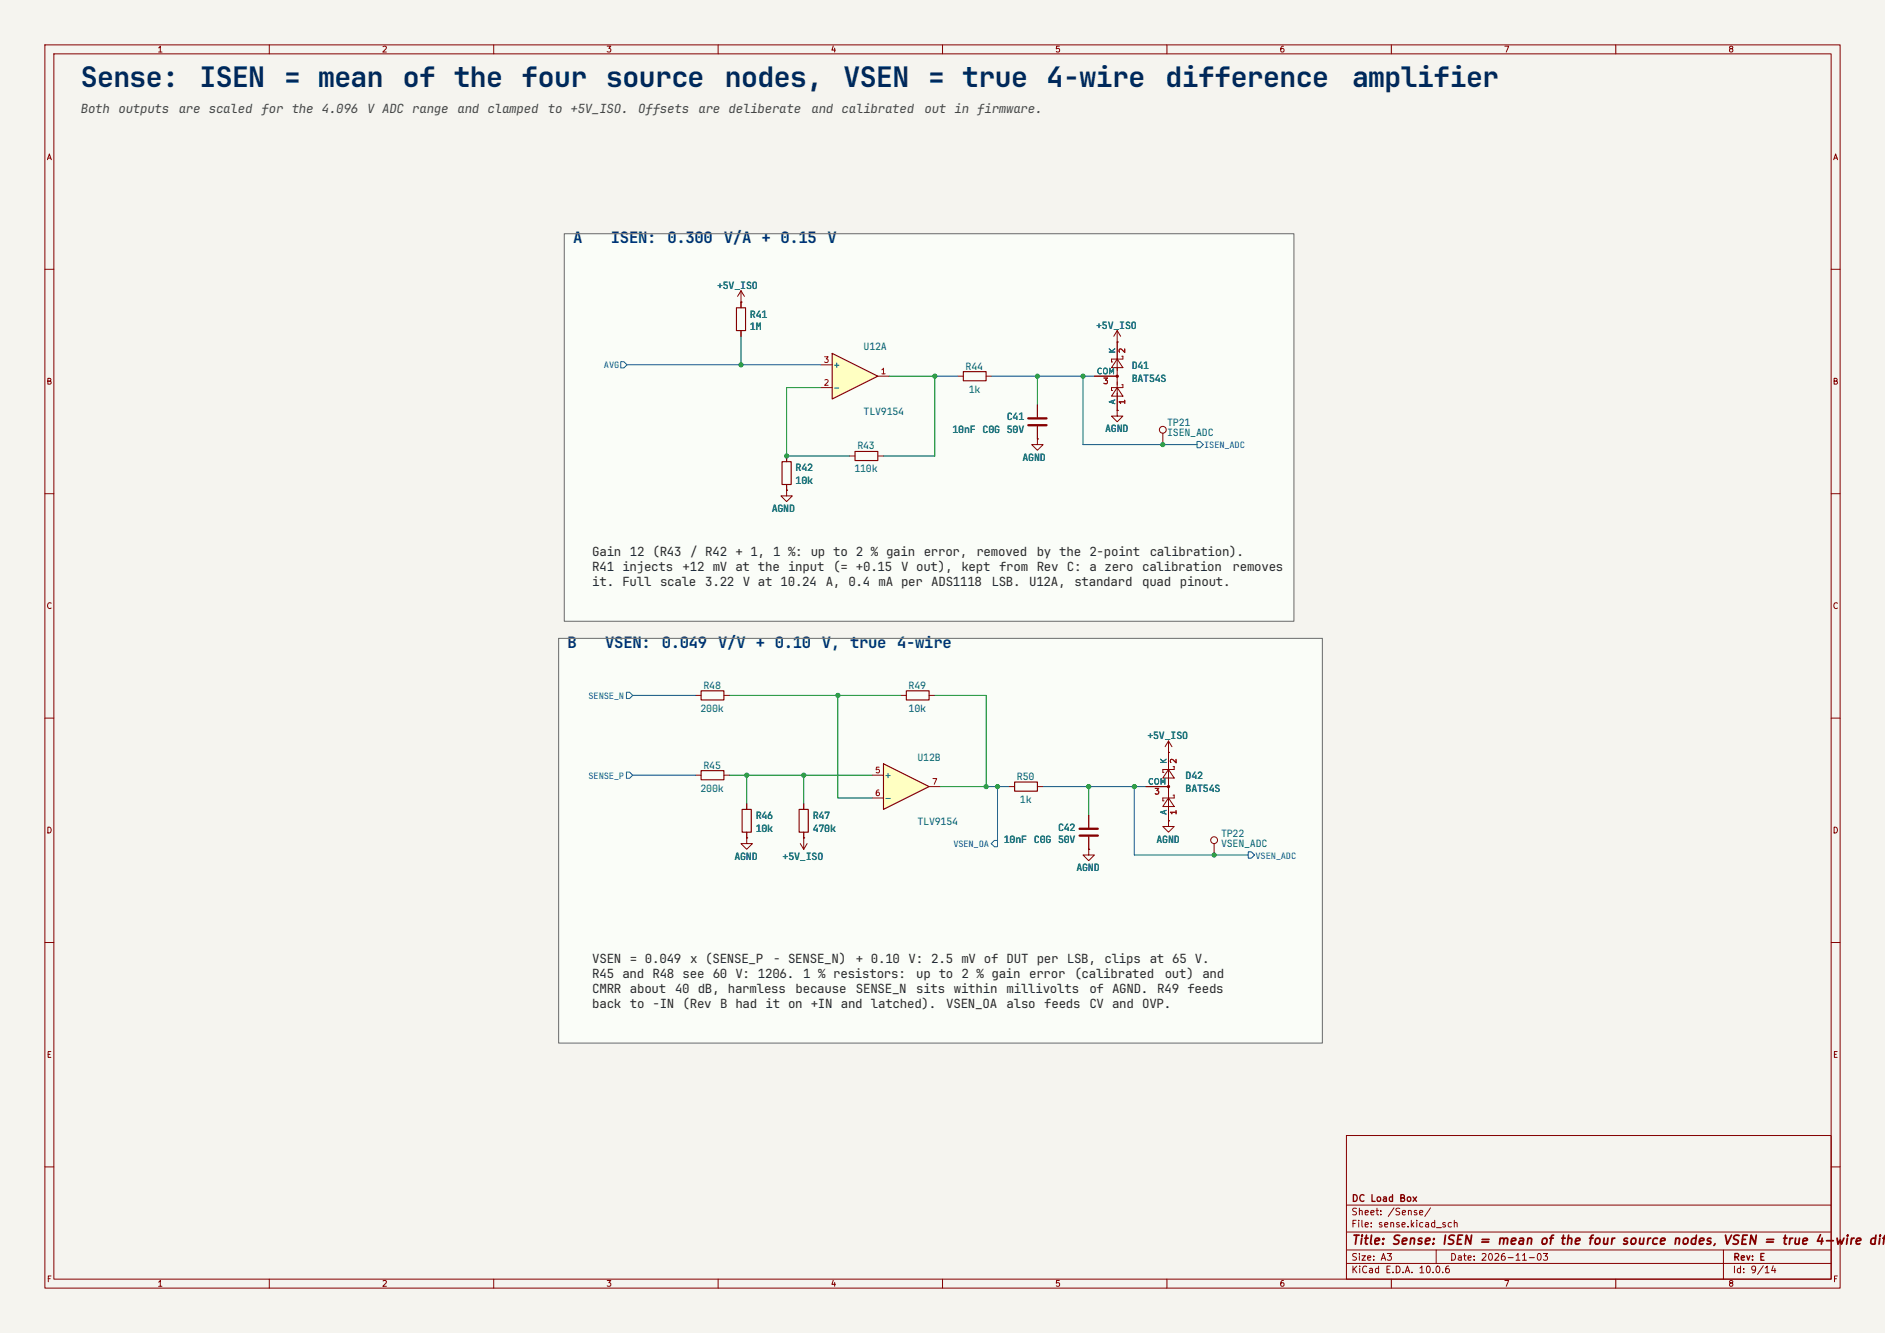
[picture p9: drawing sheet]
<svg xmlns="http://www.w3.org/2000/svg" width="420mm" height="297mm" viewBox="0 0 420 297" stroke-linecap="round" stroke-linejoin="round" font-family="sans-serif">
<path d="M0 0h420v297h-420z" fill="#f5f4ef" stroke="#f5f4ef" stroke-width=".22"/>
<g fill="none" stroke="#840000" stroke-width=".22">
<path d="M10 10h400v277h-400zM12 12h396v273h-396zM60 10v2M110 10v2M160 10v2M210 10v2M260 10v2M310 10v2M360 10v2M10 60h2M408 60h2M10 110h2"/>
<path d="M408 110h2M10 160h2M408 160h2M10 210h2M408 210h2M300 253h108v32h-108zM10 260h2M300 278.5h108M300 274.5h108M300 268.5h108M320 278.5v3M384 278.5v6.5"/>
<path d="M408 260h2M60 285v2M110 285v2M160 285v2M210 285v2M260 285v2M300 281.5h108M310 285v2M360 285v2"/>
</g>
<g fill="#fafdf8">
<path d="M124.5 142.2h170.1v90.2h-170.1z"/>
<path d="M125.7 52.1h162.6v86.3h-162.6z"/>
</g>
<g fill="none" stroke="#840000" stroke-width=".22">
<path d="M165.1 67.3v1.3M165.1 73.7v1.2M175.3 109.2v1.3h1.2l-1.2 1.3-1.3-1.3h1.3M175.3 109.2h.1M175.3 101.6v1.3M175.3 108v1.2M189.2 101.6h1.3M195.6 101.6h1.2M154.9 154.9h1.3M161.3 154.9h1.3M200.7 154.9h1.2M207 154.9h1.3"/>
<path d="M154.9 172.7h1.3M161.3 172.7h1.3M166.4 179.1v1.2M179.1 179.1v1.2M166.4 185.4v1.3M179.1 185.4v1.3M270.5 188v2.5"/>
<circle cx="270.5" cy="187.2" r=".76"/>
</g>
<path d="M164.1 68.6h2v5.1h-2zM174.2 102.9h2.1v5.1h-2.1zM190.5 100.6h5.1v2h-5.1zM156.2 153.9h5.1v2.1h-5.1zM201.9 153.9h5.1v2.1h-5.1zM156.2 171.7h5.1v2h-5.1zM165.4 180.3h2v5.1h-2zM178.1 180.3h2v5.1h-2z" fill="none" stroke="#840000" stroke-width=".25"/>
<path d="M185.4 78.7l10.2 5.1-10.2 5.1z" fill="#ffffc2"/>
<path d="M185.4 78.7l10.2 5.1-10.2 5.1z" fill="none" stroke="#840000" stroke-width=".25"/>
<g fill="none" stroke="#840000" stroke-width=".22">
<path d="M165.1 67.3h.1M165.1 64.8l-.8 1.2M165.1 64.8l.8 1.2M165.1 64.8v2.5M182.9 86.4h2.5M182.9 81.3h2.5M195.6 83.8h2.5M166.4 186.7v1.3h1.2l-1.2 1.2-1.3-1.2h1.3M166.4 186.7h.1M178.3 188l.8 1.2M179.1 186.7h.1M179.1 186.7v2.5"/>
<path d="M179.8 188l-.7 1.2"/>
</g>
<path d="M196.8 170.2l10.2 5.1-10.2 5z" fill="#ffffc2"/>
<path d="M214.6 82.8h5.1v2h-5.1zM196.8 170.2l10.2 5.1-10.2 5zM226.1 174.2h5v2.1h-5z" fill="none" stroke="#840000" stroke-width=".25"/>
<g fill="none" stroke="#840000" stroke-width=".22">
<path d="M165.1 67.3h.1M165.1 67.3v1.3M165.1 73.7v1.2M248.9 76.2h.1M248.9 73.7l-.7 1.2M248.9 73.7l.8 1.2M248.9 73.7v17.7M249.9 79.4h.3v.6h-2.6v.6h.3M213.4 83.8h1.2M219.7 83.8h1.3M231.1 97.8v1.3h1.3l-1.3 1.2-1.2-1.2h1.2M231.1 97.8h.1"/>
<path d="M231.1 90.2v2.8M231.1 95v2.8M243.8 83.8h5.1M248.9 86.4l1.3 1.9h-2.6zM248.9 80l1.3 1.9h-2.6zM248.9 91.4v1.3h1.3l-1.3 1.3-1.3-1.3h1.3M248.9 91.4h.1M249.9 85.7h.3v.7h-2.6v.6h.3M259.1 96.5v2.6M175.3 109.2h.1M175.3 101.6v1.3M175.3 108v1.2"/>
<path d="M166.4 179.1v1.2M179.1 179.1v1.2M194.3 172.7h2.5M194.3 177.8h2.5M207 175.3h2.5M224.8 175.3h1.3M231.1 175.3h1.3M255.3 175.3h5M260.3 167.6h.1M260.3 177.8l1.3 1.9h-2.5zM260.3 171.5l1.3 1.9h-2.5zM260.3 165.1l-.7 1.3"/>
<path d="M260.3 165.1l.8 1.3M260.3 165.1v17.8M261.4 177.2h.2v.6h-2.5v.6h.2M261.4 170.8h.2v.7h-2.5v.6h.2M166.4 186.7h.1M166.4 185.4v1.3M179.1 186.7h.1M179.1 185.4v1.3M242.6 189.2v1.3h1.2l-1.2 1.3-1.3-1.3h1.3M242.6 189.2h.1M242.6 181.6v2.8M242.6 186.4v2.8"/>
<path d="M260.3 182.9v1.3h1.3l-1.3 1.2-1.2-1.2h1.2M260.3 182.9h.1"/>
<circle cx="259.1" cy="95.8" r=".76"/>
</g>
<g fill="#840000" stroke="#840000" stroke-width=".22">
<circle cx="260.3" cy="175.3" r=".25"/>
<circle cx="248.9" cy="83.8" r=".25"/>
</g>
<path d="M229.1 93.2h4.1M229.1 94.7h4.1M240.5 184.7h4.1M240.5 186.2h4.1" fill="none" stroke="#840000" stroke-width=".51"/>
<g fill="none" stroke="#0050c8" stroke-width=".22">
<path d="M138.3 80.6h.7l.7 .7-.7 .7h-.7zM139.7 81.3h43.2M208.3 83.8h5.1M221 83.8h22.8M241.3 83.8v15.3h25.4M266.7 98.4h.7l.7 .7-.7 .7h-.7zM139.6 154.2h.7l.7 .7-.7 .7h-.7zM141 154.9h13.9M139.6 172h.7l.7 .7-.7 .7h-.7zM141 172.7h13.9M219.7 175.3h5.1M222.2 175.3v12.7"/>
<path d="M232.4 175.3h22.9M252.7 175.3v15.2h25.4M221.5 187.3h.7v1.4h-.7l-.7-.7zM278.1 189.8h.7l.7 .7-.7 .7h-.7z"/>
</g>
<path d="M165.1 74.9v6.4M182.9 86.4h-7.6v15.2h13.9M198.1 83.8h10.2v17.8h-11.5M231.1 83.8v6.4M162.6 154.9h38.1M186.7 154.9v22.9h7.6M208.3 154.9h11.4v20.4h-10.2M162.6 172.7h31.7M166.4 172.7v6.4M179.1 172.7v6.4M242.6 175.3v6.3" fill="none" stroke="#009600" stroke-width=".22"/>
<path d="M125.7 52.1h162.6v86.3h-162.6zM124.5 142.2h170.1v90.2h-170.1z" fill="none" stroke="#787878" stroke-width=".25"/>
<g fill="#009600" stroke="#009600" stroke-width=".22">
<circle cx="270.5" cy="190.5" r=".46"/>
<circle cx="219.7" cy="175.3" r=".46"/>
<circle cx="222.2" cy="175.3" r=".46"/>
<circle cx="242.6" cy="175.3" r=".46"/>
<circle cx="252.7" cy="175.3" r=".46"/>
<circle cx="259.1" cy="99.1" r=".46"/>
<circle cx="231.1" cy="83.8" r=".46"/>
<circle cx="241.3" cy="83.8" r=".46"/>
<circle cx="175.3" cy="101.6" r=".46"/>
<circle cx="208.3" cy="83.8" r=".46"/>
<circle cx="165.1" cy="81.3" r=".46"/>
<circle cx="166.4" cy="172.7" r=".46"/>
<circle cx="179.1" cy="172.7" r=".46"/>
<circle cx="186.7" cy="154.9" r=".46"/>
</g>
<g font-size="6.3" fill="#00285a">
<text x="18" y="19.5">Sense:</text>
<text x="44.4" y="19.5">ISEN = mean of the four source</text>
<text x="161.5" y="19.5">nodes,</text>
<text x="187.9" y="19.5">VSEN = true 4-wire</text>
<text x="259.7" y="19.5">difference</text>
<text x="301.2" y="19.5">amplifier</text>
</g>
<g font-size="3.5" fill="#003278">
<text x="127.7" y="54.1">A</text>
<text x="136.1" y="54.1">ISEN:</text>
<text x="148.7" y="54.1">0.300</text>
<text x="161.3" y="54.1">V/A + 0.15 V</text>
<text x="126.5" y="144.3">B</text>
<text x="134.9" y="144.3">VSEN:</text>
<text x="147.4" y="144.3">0.049</text>
<text x="160" y="144.3">V/V + 0.10 V, true 4-wire</text>
</g>
<g font-size="2.8" fill="#464646">
<text x="18" y="25.2">Both outputs</text>
<text x="39.8" y="25.2">are scaled</text>
<text x="58.3" y="25.2">for the 4.096</text>
<text x="81.8" y="25.2">V ADC range</text>
<text x="101.9" y="25.2">and clamped</text>
<text x="122.1" y="25.2">to +5V_ISO.</text>
<text x="142.2" y="25.2">Offsets</text>
<text x="155.6" y="25.2">are deliberate</text>
<text x="180.8" y="25.2">and calibrated</text>
<text x="206" y="25.2">out in firmware.</text>
</g>
<g font-size="2.8" fill="#282828">
<text x="131.9" y="123.9">Gain 12 (R43 / R42 + 1, 1 %: up to 2 % gain error,</text>
<text x="217.5" y="123.9">removed</text>
<text x="231" y="123.9">by the 2-point</text>
<text x="256.2" y="123.9">calibration).</text>
<text x="131.9" y="127.3">R41 injects</text>
<text x="131.9" y="130.7">it. Full scale</text>
<text x="152.1" y="127.3">+12 mV at the input</text>
<text x="157.1" y="130.7">3.22 V at 10.24</text>
<text x="184" y="130.7">A, 0.4 mA per ADS1118</text>
<text x="185.7" y="127.3">(= +0.15</text>
<text x="200.8" y="127.3">V out),</text>
<text x="214.2" y="127.3">kept from Rev C: a zero calibration</text>
<text x="220.9" y="130.7">LSB. U12A,</text>
<text x="239.4" y="130.7">standard</text>
<text x="254.5" y="130.7">quad pinout.</text>
<text x="274.6" y="127.3">removes</text>
<text x="131.9" y="214.6">VSEN = 0.049</text>
<text x="153.8" y="214.6">x (SENSE_P</text>
<text x="172.2" y="214.6">- SENSE_N)</text>
<text x="190.7" y="214.6">+ 0.10 V: 2.5 mV of DUT per LSB, clips</text>
<text x="256.2" y="214.6">at 65 V.</text>
<text x="131.9" y="217.9">R45 and R48 see 60 V: 1206.</text>
<text x="131.9" y="221.3">CMRR about</text>
<text x="150.4" y="221.3">40 dB, harmless</text>
<text x="177.3" y="221.3">because</text>
<text x="178.9" y="217.9">1 % resistors:</text>
<text x="190.7" y="221.3">SENSE_N</text>
<text x="204.1" y="217.9">up to 2 % gain error</text>
<text x="204.1" y="221.3">sits within</text>
<text x="224.3" y="221.3">millivolts</text>
<text x="239.4" y="217.9">(calibrated</text>
<text x="242.7" y="221.3">of AGND.</text>
<text x="257.8" y="221.3">R49 feeds</text>
<text x="259.5" y="217.9">out) and</text>
<text x="131.9" y="224.7">back to -IN (Rev B had it on +IN and latched).</text>
<text x="210.8" y="224.7">VSEN_OA</text>
<text x="224.3" y="224.7">also feeds</text>
<text x="242.7" y="224.7">CV and OVP.</text>
</g>
<g font-size="2.2" fill="#006464">
<text x="159.8" y="64.3">+5V_ISO</text>
<text x="167.1" y="70.8">R41</text>
<text x="167.1" y="73.6">1M</text>
<text x="244.2" y="73.2">+5V_ISO</text>
<text x="192.4" y="78.1">U12A</text>
<text x="215.2" y="82.4">R44</text>
<text x="252.2" y="82.2">D41</text>
<text x="215.8" y="87.5">1k</text>
<text x="252.2" y="85.1">BAT54S</text>
<text x="192.4" y="92.5">TLV9154</text>
<text x="224.3" y="93.6">C41</text>
<text x="260" y="95">TP21</text>
<text x="191" y="100.1">R43</text>
<text x="212.2" y="96.4">10nF C0G 50V</text>
<text x="246.2" y="96.3">AGND</text>
<text x="260" y="97.2">ISEN_ADC</text>
<text x="177.3" y="105">R42</text>
<text x="177.3" y="107.8">10k</text>
<text x="190.4" y="105.2">110k</text>
<text x="227.8" y="102.6">AGND</text>
<text x="171.9" y="114.1">AGND</text>
<text x="156.7" y="153.5">R48</text>
<text x="202.5" y="153.5">R49</text>
<text x="156.1" y="158.6">200k</text>
<text x="202.5" y="158.6">10k</text>
<text x="255.7" y="164.7">+5V_ISO</text>
<text x="156.7" y="171.3">R45</text>
<text x="204.4" y="169.5">U12B</text>
<text x="226.6" y="173.8">R50</text>
<text x="264.2" y="173.6">D42</text>
<text x="156.1" y="176.4">200k</text>
<text x="227.3" y="178.9">1k</text>
<text x="264.2" y="176.5">BAT54S</text>
<text x="168.4" y="182.5">R46</text>
<text x="168.4" y="185.3">10k</text>
<text x="181.1" y="185.3">470k</text>
<text x="181.1" y="182.5">R47</text>
<text x="204.4" y="183.9">TLV9154</text>
<text x="235.7" y="185.1">C42</text>
<text x="163.6" y="191.5">AGND</text>
<text x="174.4" y="191.5">+5V_ISO</text>
<text x="223.7" y="187.9">10nF C0G 50V</text>
<text x="257.7" y="187.7">AGND</text>
<text x="272" y="186.4">TP22</text>
<text x="272" y="188.6">VSEN_ADC</text>
<text x="239.8" y="194.1">AGND</text>
</g>
<text font-size="2" fill="#840000" x="301" y="277.8">Title: Sense: ISEN = mean of the four source nodes, VSEN = true 4-wire diff</text>
<g font-size="1.9" fill="#0050c8">
<text x="134.6" y="82.1">AVG</text>
<text x="268.3" y="99.9">ISEN_ADC</text>
<text x="131.1" y="155.8">SENSE_N</text>
<text x="131.1" y="173.5">SENSE_P</text>
<text x="212.4" y="188.8">VSEN_OA</text>
<text x="279.7" y="191.3">VSEN_ADC</text>
</g>
<g font-size="1.5" fill="#840000">
<text x="301" y="268.1">DC Load Box</text>
<text x="300.9" y="273.8">File: sense.kicad_sch</text>
<text x="300.9" y="271.1">Sheet: /Sense/</text>
<text x="300.9" y="281.2">Size: A3</text>
<text x="322.9" y="281.2">Date: 2026-11-03</text>
<text x="386" y="281.2">Rev: E</text>
<text x="300.9" y="284">KiCad E.D.A. 10.0.6</text>
<text x="385.9" y="284">Id: 9/14</text>
</g>
<g font-size="1.3" fill="#840000">
<text x="35" y="12">1</text>
<text x="85" y="12">2</text>
<text x="135" y="12">3</text>
<text x="185" y="12">4</text>
<text x="235" y="12">5</text>
<text x="285" y="12">6</text>
<text x="335" y="12">7</text>
<text x="385" y="12">8</text>
<text x="10.3" y="36">A</text>
<text x="408.3" y="36">A</text>
<text x="10.2" y="86">B</text>
<text x="408.2" y="86">B</text>
<text x="10.2" y="136">C</text>
<text x="408.2" y="136">C</text>
<text x="10.2" y="186">D</text>
<text x="408.2" y="186">D</text>
<text x="10.3" y="236">E</text>
<text x="408.3" y="236">E</text>
<text x="10.3" y="286">F</text>
<text x="35" y="287">1</text>
<text x="85" y="287">2</text>
<text x="135" y="287">3</text>
<text x="185" y="287">4</text>
<text x="235" y="287">5</text>
<text x="285" y="287">6</text>
<text x="335" y="287">7</text>
<text x="385" y="287">8</text>
<text x="408.3" y="286">F</text>
</g>
<g font-size="1.3" fill="#a90000">
<text x="183.4" y="81.1">3</text>
<text x="196.1" y="83.7">1</text>
<text x="251" y="78.8" transform="rotate(-90 251 78.8)">2</text>
<text x="183.4" y="86.2">2</text>
<text x="245.6" y="85.9">3</text>
<text x="251" y="90.3" transform="rotate(-90 251 90.3)">1</text>
<text x="194.8" y="172.6">5</text>
<text x="262.4" y="170.3" transform="rotate(-90 262.4 170.3)">2</text>
<text x="194.8" y="177.7">6</text>
<text x="207.5" y="175.1">7</text>
<text x="257.1" y="177.3">3</text>
<text x="262.4" y="181.7" transform="rotate(-90 262.4 181.7)">1</text>
</g>
<g font-size="1.3" fill="#006464">
<text x="185.5" y="82.2">+</text>
<text x="244.2" y="83.7">COM</text>
<text x="248.8" y="78.9" transform="rotate(-90 248.8 78.9)">K</text>
<text x="185.5" y="87.3">-</text>
<text x="248.8" y="90.2" transform="rotate(-90 248.8 90.2)">A</text>
<text x="197" y="173.7">+</text>
<text x="260.2" y="170.3" transform="rotate(-90 260.2 170.3)">K</text>
<text x="197" y="178.8">-</text>
<text x="255.7" y="175.1">COM</text>
<text x="260.2" y="181.6" transform="rotate(-90 260.2 181.6)">A</text>
</g>
</svg>
